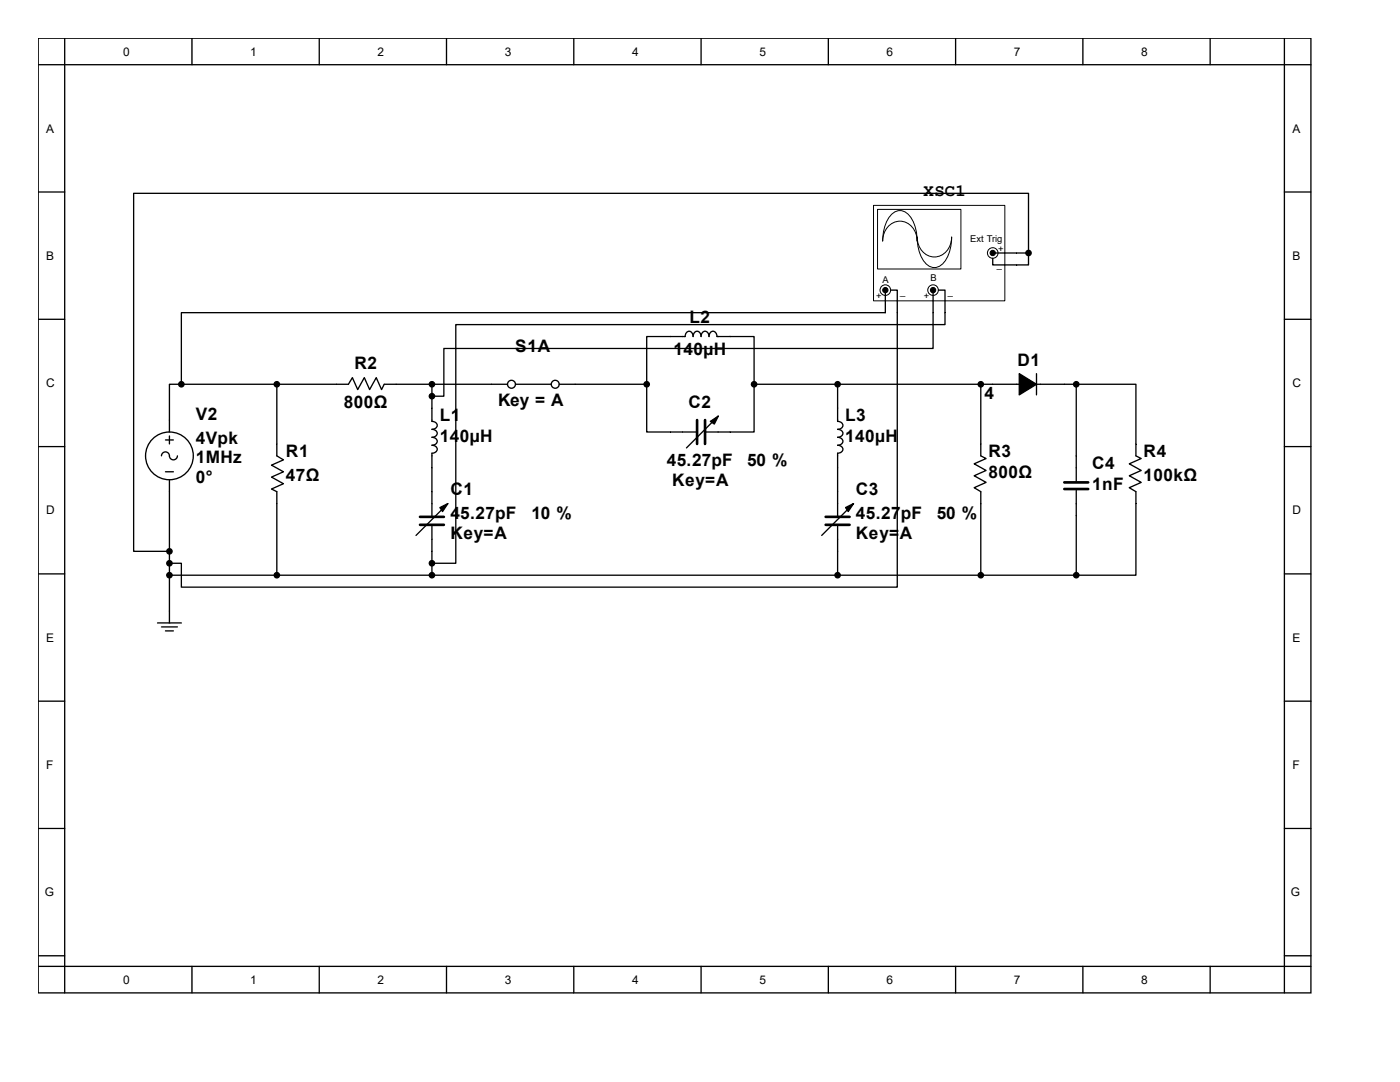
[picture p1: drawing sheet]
<svg xmlns="http://www.w3.org/2000/svg" width="279mm" height="216mm" viewBox="0 0 279 216" stroke-linecap="round" stroke-linejoin="round" font-family="sans-serif">
<g fill="none" stroke="#000" stroke-width=".26">
<path d="M7.6 7.6h254v190.5h-254zM7.6 12.9h254M12.9 7.6v190.5M38.3 7.6v5.3M63.7 7.6v5.3M89.1 7.6v5.3M114.5 7.6v5.3M139.9 7.6v5.3M165.3 7.6v5.3M190.7 7.6v5.3M216.1 7.6v5.3M241.5 7.6v5.3"/>
<path d="M256.3 7.6v190.5M7.6 38.3h5.3M256.3 38.3h5.3M7.6 63.7h5.3M101.3 76.7h-24.6l-.6 1-1-2.3-1.3 2.3-1.1-2.3-1.3 2.3-1.1-2.3-.8 1.3h-14.3v14.3l1.4 .8-2.4 1 2.4 1.3-2.4 1.1 2.4 1.3-2.4 1.1 1 .5v16.7M102.9 76.7h7.1M111.6 76.7h17.5M129.1 76.7v-9.5h7.6a.83 .83 0 0 1 .8-1.1 .83 .83 0 0 1 .8 1.1 .83 .83 0 0 1 .8-1.1 .83 .83 0 0 1 .8 1.1 .83 .83 0 0 1 .8-1.1 .83 .83 0 0 1 .8 1.1 .83 .83 0 0 1 .8-1.1 .83 .83 0 0 1 .8 1.1h7.4v9.5M129.1 76.7v9.5h9.8M150.5 76.7v9.5h-9.8M150.5 76.7h64.3M167.2 76.7v7.4a.83 .83 0 0 1 1 .8 .83 .83 0 0 1-1 .8 .83 .83 0 0 1 1 .8 .83 .83 0 0 1-1 .8 .83 .83 0 0 1 1 .8 .83 .83 0 0 1-1 .7 .83 .83 0 0 1 1 .8 .83 .83 0 0 1-1 .8v12.7"/>
<path d="M195.7 76.7v14.3l1.1 .5-2.4 1.1 2.4 1.3-2.4 1 2.4 1.4-2.4 1 1.3 .8v16.7M206.9 74.6v4.2M214.8 76.7h11.9v14.3l1.1 .5-2.4 1.1 2.4 1.3-2.4 1 2.4 1.4-2.4 1 1.3 .8v16.7h-11.9M214.8 76.7v19.3M256.3 63.7h5.3M7.6 89.1h5.3M33 87.8h1.6M33 94.1h1.6M33.8 83.8v2.4M33.8 87v1.6M33.8 95.7v2.4M35.4 91a.79 .79 0 0 1-.8 .8 .79 .79 0 0 1-.8-.8 .79 .79 0 0 0-.8-.8 .79 .79 0 0 0-.8 .8"/>
<path d="M86.2 81.4v2.7a.83 .83 0 0 1 1.1 .8 .83 .83 0 0 1-1.1 .8 .83 .83 0 0 1 1.1 .8 .83 .83 0 0 1-1.1 .8 .83 .83 0 0 1 1.1 .8 .83 .83 0 0 1-1.1 .7 .83 .83 0 0 1 1.1 .8 .83 .83 0 0 1-1.1 .8v12.7M143.4 83l-6.4 6.4M214.8 97.8v17M256.3 89.1h5.3M7.6 114.5h5.3M33.8 114.8h181M86.2 105v5M89.4 100.5l-6.4 6.3M167.2 105v9.8M170.3 100.5l-6.3 6.3M256.3 114.5h5.3M7.6 139.9h5.3"/>
<path d="M31.4 124.3h4.8M32.2 125.1h3.2M33 125.9h1.6M33.8 121.9v2.4M256.3 139.9h5.3M7.6 165.3h5.3M256.3 165.3h5.3M7.6 190.7h5.3M7.6 192.8h254M38.3 192.8v5.3M63.7 192.8v5.3M89.1 192.8v5.3"/>
<path d="M114.5 192.8v5.3M139.9 192.8v5.3M165.3 192.8v5.3M190.7 192.8v5.3M216.1 192.8v5.3M241.5 192.8v5.3M256.3 190.7h5.3"/>
<circle cx="102.1" cy="76.7" r=".79"/>
<circle cx="110.8" cy="76.7" r=".79"/>
<circle cx="33.8" cy="91" r="4.8"/>
</g>
<path d="M139.1 83.8v4.8M140.7 83.8v4.8M212.4 96.3h4.8M212.4 97.6h4.8M83.8 104.7h4.8M83.8 103.1h4.8M164.8 104.7h4.7M164.8 103.1h4.7" fill="none" stroke="#000" stroke-width=".53"/>
<g fill="#000" stroke="#000" stroke-width=".26">
<path d="M203.4 74.6l3.5 2.1-3.5 2.1zM141.8 84.1l1.6-1.1-.8 1.6zM87.8 101.3l1.6-.8-1.1 1.6zM168.8 101.3l1.5-.8-1 1.6z"/>
<circle cx="55.2" cy="76.7" r=".53"/>
<circle cx="86.2" cy="76.7" r=".53"/>
<circle cx="129.1" cy="76.7" r=".53"/>
<circle cx="150.5" cy="76.7" r=".53"/>
<circle cx="167.2" cy="76.7" r=".53"/>
<circle cx="195.7" cy="76.7" r=".53"/>
<circle cx="214.8" cy="76.7" r=".53"/>
<circle cx="33.8" cy="114.8" r=".53"/>
<circle cx="55.2" cy="114.8" r=".53"/>
<circle cx="86.2" cy="114.8" r=".53"/>
<circle cx="167.2" cy="114.8" r=".53"/>
<circle cx="195.7" cy="114.8" r=".53"/>
<circle cx="214.8" cy="114.8" r=".53"/>
</g>
<path d="M174.4 41h26.1v19h-26.1z" fill="#fff"/>
<path d="M174.3 41h26.2v19h-26.2z" fill="none" stroke="#000" stroke-width=".2"/>
<path d="M175.2 41.8h16.6v11.9h-16.6z" fill="#fff"/>
<path d="M175.1 41.8h16.7v11.9h-16.7zM177.9 42.8a2.35 2.35 0 0 1 3.9 .6 8.3 8.3 0 0 1 1.2 4.7 3.5 3.5 0 0 0-1.6-3.4 3.5 3.5 0 0 0-3.7 .1 4.1 4.1 0 0 0-1.5 3.3 7.8 7.8 0 0 1 1.7-5.3zM183 47.3a3.5 3.5 0 0 0 1.7 3.4 3.5 3.5 0 0 0 3.7-.1 4.1 4.1 0 0 0 1.5-3.3 7.2 7.2 0 0 1-2.2 5.7 2.38 2.38 0 0 1-3.4-1 8.3 8.3 0 0 1-1.3-4.7z" fill="none" stroke="#000" stroke-width=".2"/>
<g fill="#fff" stroke="#000" stroke-width=".2">
<circle cx="186.2" cy="57.9" r="1.06"/>
<circle cx="176.7" cy="57.9" r="1.06"/>
<circle cx="198.1" cy="50.5" r="1.06"/>
</g>
<path d="M176.7 58.4v4h-140.5v14.3M177.7 57.9h1.4v59.3h-142.9v-4.8h-2.4M186.2 57.9v11.6h-97.6v9.6h-2.4M187.3 57.9h1.3v6.9h-97.6v47.6h-4.8M198.4 50.5h6.9M205.3 50.5v2.4h-7.2v-1.4M205.3 50.5v-11.9h-178.6v71.4h7.1M36.2 76.7h-2.4v7.1M36.2 76.7h19M86.2 76.7v4.7M33.8 98.1v23.8M86.2 110v4.8" fill="none" stroke="#000" stroke-width=".26"/>
<g fill="#000" stroke="#000" stroke-width=".2">
<circle cx="176.7" cy="57.9" r=".53"/>
<circle cx="186.2" cy="57.9" r=".53"/>
<circle cx="198.1" cy="50.5" r=".53"/>
</g>
<g fill="#000" stroke="#000" stroke-width=".26">
<circle cx="205.3" cy="50.5" r=".53"/>
<circle cx="36.2" cy="76.7" r=".53"/>
<circle cx="86.2" cy="79.1" r=".53"/>
<circle cx="33.8" cy="112.4" r=".53"/>
<circle cx="33.8" cy="110" r=".53"/>
<circle cx="86.2" cy="112.4" r=".53"/>
</g>
<g font-size="3.4">
<text x="184.3" y="39.1">XSC1</text>
<text x="137.6" y="64.5">L2</text>
<text x="102.8" y="70.3">S1A</text>
<text x="134.4" y="70.8">140µH</text>
<text x="70.7" y="73.7">R2</text>
<text x="203" y="72.9">D1</text>
<text x="39.1" y="83.8">V2</text>
<text x="68.6" y="81.4">800Ω</text>
<text x="99.4" y="81.1">Key = A</text>
<text x="137.4" y="81.4">C2</text>
<text x="196.5" y="79.5">4</text>
<text x="39.1" y="88.5">4Vpk</text>
<text x="87.8" y="84">L1</text>
<text x="87.8" y="88.3">140µH</text>
<text x="168.7" y="84">L3</text>
<text x="168.7" y="88.3">140µH</text>
<text x="39.1" y="92.5">1MHz</text>
<text x="57.1" y="91.2">R1</text>
<text x="57.1" y="95.9">47Ω</text>
<text x="133.1" y="93">45.27pF</text>
<text x="149.1" y="93">50 %</text>
<text x="197.3" y="91.2">R3</text>
<text x="197.3" y="95.4">800Ω</text>
<text x="217.9" y="93.6">C4</text>
<text x="228.2" y="91.2">R4</text>
<text x="228.2" y="95.9">100kΩ</text>
<text x="39.1" y="96.4">0°</text>
<text x="89.9" y="98.8">C1</text>
<text x="134.1" y="97">Key=A</text>
<text x="170.8" y="98.8">C3</text>
<text x="217.9" y="97.8">1nF</text>
<text x="89.9" y="103.6">45.27pF</text>
<text x="89.9" y="107.6">Key=A</text>
<text x="106" y="103.6">10 %</text>
<text x="170.8" y="103.6">45.27pF</text>
<text x="170.8" y="107.6">Key=A</text>
<text x="186.9" y="103.6">50 %</text>
</g>
<g font-size="2.4">
<text x="24.6" y="11.1">0</text>
<text x="50" y="11.1">1</text>
<text x="75.4" y="11.1">2</text>
<text x="100.8" y="11.1">3</text>
<text x="126.2" y="11.1">4</text>
<text x="151.6" y="11.1">5</text>
<text x="177" y="11.1">6</text>
<text x="202.4" y="11.1">7</text>
<text x="227.8" y="11.1">8</text>
<text x="9.2" y="26.5">A</text>
<text x="257.9" y="26.5">A</text>
<text x="9.2" y="51.9">B</text>
<text x="257.9" y="51.9">B</text>
<text x="9.2" y="77.3">C</text>
<text x="257.9" y="77.3">C</text>
<text x="9.2" y="102.7">D</text>
<text x="257.9" y="102.7">D</text>
<text x="9.2" y="128.1">E</text>
<text x="257.9" y="128.1">E</text>
<text x="9.2" y="153.5">F</text>
<text x="257.9" y="153.5">F</text>
<text x="8.9" y="178.9">G</text>
<text x="257.6" y="178.9">G</text>
<text x="24.6" y="196.3">0</text>
<text x="50" y="196.3">1</text>
<text x="75.4" y="196.3">2</text>
<text x="100.8" y="196.3">3</text>
<text x="126.2" y="196.3">4</text>
<text x="151.6" y="196.3">5</text>
<text x="177" y="196.3">6</text>
<text x="202.4" y="196.3">7</text>
<text x="227.8" y="196.3">8</text>
</g>
<g font-size="1.9">
<text x="193.6" y="48.2">Ext Trig</text>
<text x="198.9" y="53.5">_</text>
<text x="199.2" y="50.3">+</text>
<text x="174.8" y="59.6">+</text>
<text x="176.1" y="56.4">A</text>
<text x="179.6" y="58.8">_</text>
<text x="184.4" y="59.6">+</text>
<text x="185.7" y="56.1">B</text>
<text x="189.1" y="58.8">_</text>
</g>
</svg>
